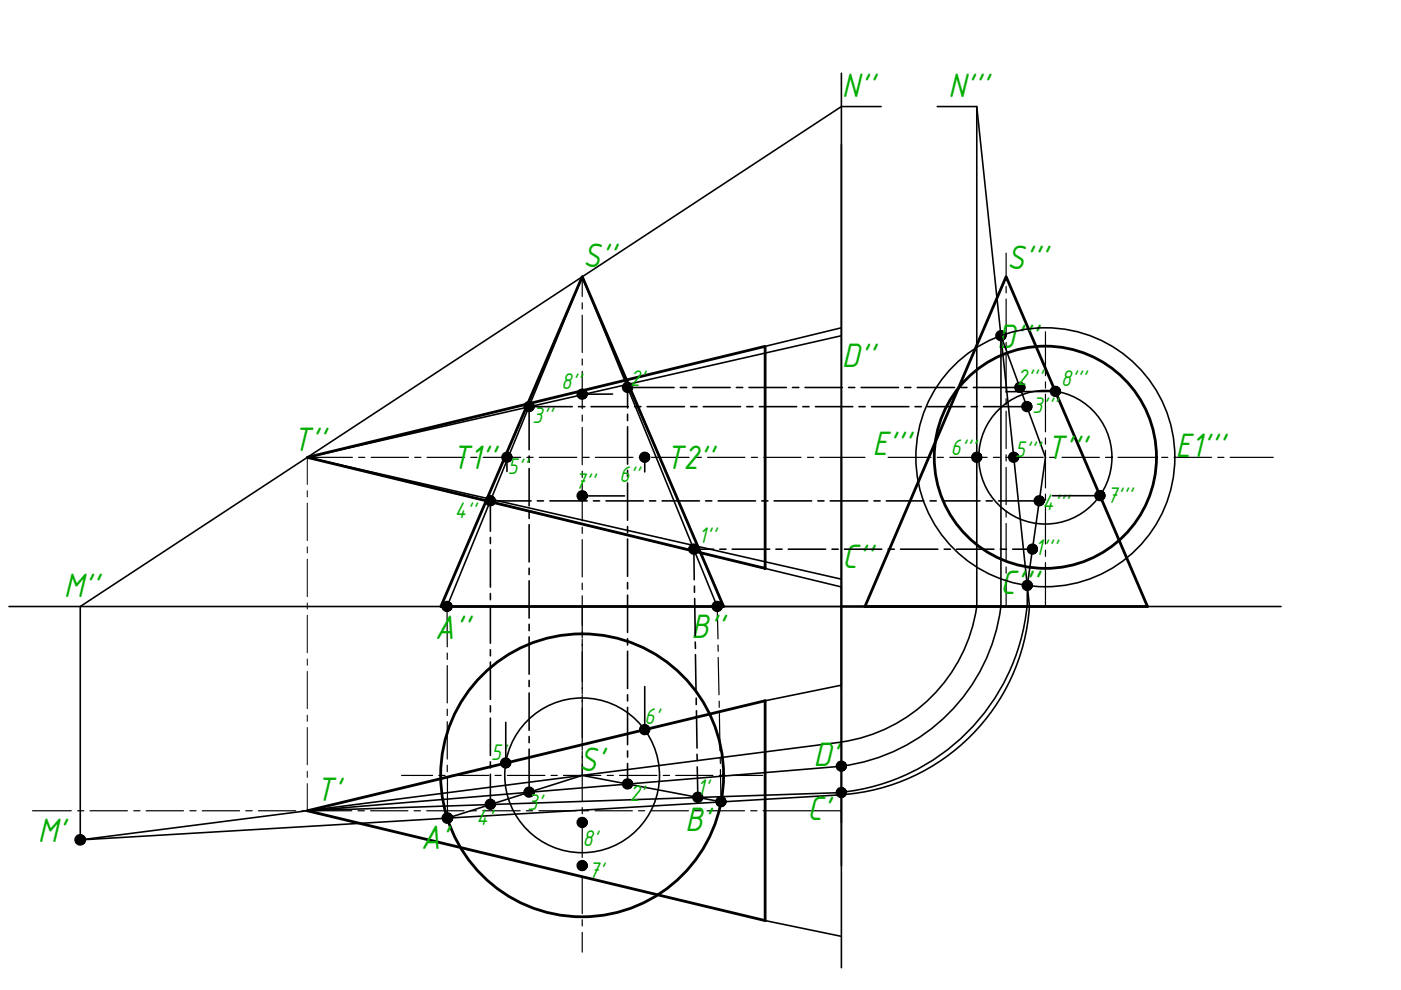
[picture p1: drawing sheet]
<svg xmlns="http://www.w3.org/2000/svg" width="297mm" height="210mm" viewBox="0 0 297 210" stroke-linecap="round" stroke-linejoin="round" font-family="sans-serif">
<!-- layer: 0 -->
<g fill="none" stroke="#000" stroke-width=".34">
<path d="M178.4 15.5v113.1h-176.5M178.4 30.6v174.6M186.8 22.6h-8.4l-161.4 106v49.5l161.4-20.8M198.7 22.6h8.4l11.2 106a42.9 42.9 0 0 1-39.9 39.9M207.1 22.6v106a33.9 33.9 0 0 1-28.8 28.7M123.4 58.7l28.7 69.9M178.4 71.2l-113.2 25.8 113.2 25.8M178.4 69.5l-16.2 3.9M65.2 97l113.2 27.4M94.8 128.6l28.6-69.9 30 69.9M178.4 128.6h93.2M217.7 128.6a44.1 44.1 0 0 1-39.4 39.4"/>
<path d="M217.8 128.6v-4.5l3.9-27.1-9.5-25.8v57.4a39.1 39.1 0 0 1-33.8 33.8M178.4 145.3l-16.2 3.3M152.9 170l-29.5-5.6-28.5 9.1M178.4 162.5l-113.2 9.4 113.2-3.9M178.4 168.5l-161.4 9.6M162.2 195.2l16.2 3.3"/>
<circle cx="221.6" cy="97" r="14.1"/>
<circle cx="221.6" cy="97" r="27.5"/>
<circle cx="123.4" cy="164.4" r="16.4"/>
</g>
<path d="M153.4 128.6h68.3M178.4 124.4v20.9" fill="none" stroke="#000" stroke-width=".3"/>
<g fill="none" stroke="#000" stroke-width=".59">
<path d="M123.4 58.7l30 69.9h-59.9zM213.3 58.7l30 69.9h-59.9zM65.2 97l97-23.6v47.1zM65.2 171.9l97-23.3v46.6z"/>
<circle cx="221.6" cy="96.9" r="23.6"/>
<circle cx="123.4" cy="164.4" r="30"/>
</g>
<g fill="none" stroke="#000" stroke-width=".25">
<path d="M123.4 58.7v4.2M213.3 53.7v5.7M123.4 64.2v1.3M123.4 66.8v7.9M123.4 76.1v1.3M123.4 78.7v7.9M213.3 60.7v1.4M213.3 63.4v7.9M213.3 72.6v1.4M213.3 75.3v7.9M221.7 70.3v9.4M65.2 97h9.5"/>
<path d="M76 97h1.3M78.7 97h7.9M87.9 97h1.3M90.6 97h7.9M99.8 97h1.3M102.4 97h8M111.7 97h1.3M114.3 97h8M123.4 88v1.3M123.4 90.6v7.9M123.4 99.9v1.3M123.6 97h1.3"/>
<path d="M126.2 97h8M135.5 97h1.3M138.1 97h8M147.4 97h1.3M150 97h7.9M159.3 97h1.3M161.9 97h7.9M171.2 97h1.3M173.8 97h9.6M188.3 97h9.1M198.7 97h1.3M201.4 97h7.9"/>
<path d="M210.6 97h1.3M213.3 97h7.9M213.3 84.5v1.3M213.3 87.2v7.9M213.3 96.4v1.3M213.3 99.1v7.9M221.7 81v1.3M221.7 83.6v8M221.7 92.9v1.3M221.7 95.5v7.9M222.5 97h1.3M225.2 97h7.9"/>
<path d="M234.4 97h1.3M237 97h8M246.3 97h1.3M248.9 97h8M258.2 97h1.3M260.8 97h9.2M123.4 102.5v7.9M123.4 111.8v1.3M123.4 114.4v7.9M213.3 108.3v1.3M213.3 111v7.9M221.7 104.8v1.3"/>
<path d="M221.7 107.4v7.9M221.7 116.7v1.3M221.7 119.3v9.3M94.8 128.6v8.5M94.8 138.5v1.3M123.4 123.6v1.4M123.4 126.3v9M123.4 135.5v11.7M152.1 128.6l.1 6.9M152.2 136.8l.1 1.3M152.3 139.4l.1 7.9M213.3 120.2v1.3"/>
<path d="M213.3 122.9v5.7M94.8 141.1v7.9M94.8 150.4v1.3M94.8 153v7.9M123.4 147.4v11.7M123.4 159.3v10.6M152.5 148.7v1.3M152.5 151.3l.2 7.9M6.9 171.9h8.2M16.5 171.9h1.3M19.1 171.9h7.9M28.4 171.9h1.3"/>
<path d="M31 171.9h7.9M40.3 171.9h1.3M42.9 171.9h7.9M52.1 171.9h1.4M54.8 171.9h7.9M64 171.9h1.4M66.7 171.9h7.9M75.9 171.9h1.4M78.6 171.9h7.9M85.1 164.4h6.6M87.8 171.9h1.4M90.5 171.9h7.9"/>
<path d="M93 164.4h1.4M94.8 162.2v1.4M94.9 164.9v8.6M95.7 164.4h7.9M99.7 171.9h1.3M102.4 171.9h7.9M104.9 164.4h1.4M107.6 164.4h7.9M111.6 171.9h1.3M114.3 171.9h7.9M116.8 164.4h1.4M119.5 164.4h7.9"/>
<path d="M123.4 171.2v1.3M123.4 173.9v7.9M123.5 171.9h1.3M126.2 171.9h7.9M128.7 164.4h1.3M131.4 164.4h7.9M135.4 171.9h1.3M138 171.9h8M140.6 164.4h1.3M143.3 164.4h7.9M147.3 171.9h1.3M149.9 171.9h8"/>
<path d="M152.5 164.4h1.3M152.7 160.6v1.3M152.7 163.2l.2 6.8M155.2 164.4h6.5M159.2 171.9h1.3M161.8 171.9h16.6M123.4 183.1v1.3M123.4 185.8v7.9M123.4 195v1.3M123.4 197.7v4.2"/>
</g>
<!-- layer: 0 -->
<path d="M178.4 128.6v17.5" fill="none" stroke="#000" stroke-width=".25"/>
<g fill="none" stroke="#000" stroke-width=".21">
<path d="M65.2 97v5.7M65.2 104v1.4M65.2 106.7v7.9M65.2 115.9v1.3M65.2 118.6v7.9M65.2 127.8v1.3M65.2 130.5v7.9M65.2 139.7v1.3M65.2 142.4v7.9M65.2 151.6v1.3M65.2 154.2v8M65.2 163.5v1.3"/>
<path d="M65.2 166.1v5.8"/>
</g>
<!-- layer: 0 -->
<circle cx="17" cy="178.1" r=".17" fill="#000"/>
<g fill="none" stroke="#000" stroke-width="2.1">
<circle cx="212.2" cy="71.2" r=".15"/>
<circle cx="107.5" cy="97" r=".15"/>
<circle cx="112.2" cy="86.2" r=".15"/>
<circle cx="123.4" cy="83.6" r=".15"/>
<circle cx="133" cy="82.1" r=".15"/>
<circle cx="136.7" cy="97" r=".15"/>
<circle cx="207.1" cy="97" r=".15"/>
<circle cx="214.9" cy="97" r=".15"/>
<circle cx="216.2" cy="82.1" r=".15"/>
<circle cx="217.7" cy="86.2" r=".15"/>
<circle cx="223.8" cy="83" r=".15"/>
<circle cx="103.9" cy="106.2" r=".15"/>
<circle cx="123.4" cy="105.1" r=".15"/>
<circle cx="147.1" cy="116.4" r=".15"/>
<circle cx="218.9" cy="116.4" r=".15"/>
<circle cx="220.3" cy="106.2" r=".15"/>
<circle cx="233.2" cy="105.1" r=".15"/>
<circle cx="94.8" cy="128.6" r=".15"/>
<circle cx="152" cy="128.6" r=".15"/>
<circle cx="217.8" cy="124.1" r=".15"/>
<circle cx="136.7" cy="154.7" r=".15"/>
<circle cx="17" cy="178.1" r=".19"/>
<circle cx="94.8" cy="173.4" r=".19"/>
<circle cx="103.9" cy="170.5" r=".15"/>
<circle cx="107.2" cy="161.8" r=".15"/>
<circle cx="112.2" cy="167.9" r=".15"/>
<circle cx="123.4" cy="174.4" r=".15"/>
<circle cx="133" cy="166.2" r=".15"/>
<circle cx="147.9" cy="169" r=".15"/>
<circle cx="152.8" cy="170" r=".15"/>
<circle cx="178.4" cy="162.4" r=".15"/>
<circle cx="178.4" cy="168" r=".15"/>
<circle cx="123.4" cy="183.5" r=".15"/>
</g>
<g fill="none" stroke="#000" stroke-width=".34">
<path d="M107.5 97v3M112.2 96.7v1.3M112.2 99.3v8M121.3 86.2h-9.1v9.2M122.6 86.2h1.4M125.3 86.2h7.9M129.9 83.6h-6.5M133.1 87.8v1.4M133.1 90.5v7.9M133.1 99.7v1.4M134.5 86.2h1.4M136.7 97v3.1"/>
<path d="M137.2 86.2h7.9M142.9 82.2h-9.8v4.3M144.2 82.2h1.4M146.4 86.2h1.4M146.9 82.2h7.9M149.1 86.2h7.9M156.1 82.2h1.4M158.3 86.2h1.3M158.8 82.2h7.9M161 86.2h7.9M168 82.2h1.4M170.2 86.2h1.3"/>
<path d="M170.7 82.2h7.9M172.9 86.2h7.9M179.9 82.2h1.3M182.1 86.2h1.3M182.6 82.2h7.9M184.8 86.2h7.9M191.8 82.2h1.3M194 86.2h1.3M194.5 82.2h7.9M196.7 86.2h7.9M203.7 82.2h1.3M205.9 86.2h1.3"/>
<path d="M206.4 82.2h9.8M208.5 86.2h9.2M223.8 83h-10.5M104 113.9v1.4M104 116.6v7.9M112.2 108.6v1.3M112.2 111.2v8M112.6 106.2h-8.6v6.4M113.9 106.2h1.3M116.6 106.2h7.9M123.4 105.1h9M125.8 106.2h1.3"/>
<path d="M128.5 106.2h7.9M133.1 102.4v7.9M133.1 111.6v1.4M133.1 114.3v7.9M137.7 106.2h1.3M140.4 106.2h7.9M149.6 106.2h1.3M151.3 116.4h-4.2l.1 6.5M152.3 106.2h7.9M152.6 116.4h1.3M155.2 116.4h8M161.5 106.2h1.3"/>
<path d="M164.1 106.2h8M164.5 116.4h1.3M167.1 116.4h7.9M173.4 106.2h1.3M176 106.2h8M176.4 116.4h1.3M179 116.4h7.9M185.3 106.2h1.3M187.9 106.2h8M188.3 116.4h1.3M190.9 116.4h7.9M197.2 106.2h1.3"/>
<path d="M199.8 106.2h8M200.2 116.4h1.3M202.8 116.4h7.9M209.1 106.2h1.3M211.7 106.2h8.6M212.1 116.4h1.3M214.7 116.4h4.2M223.1 105.1h10.1M104 125.8v1.4M104 128.5v7.9M104 137.7v1.4M112.2 120.5v1.3"/>
<path d="M112.2 123.1v7.9M112.2 132.4v1.3M112.2 135v7.9M133.1 123.5v1.4M133.1 126.2v7.9M133.1 135.4v1.4M133.1 138.1v7.9M147.2 124.3v1.3M147.3 126.9l.1 7.9M147.4 136.1v1.4M147.4 138.8l.2 7.9M104 140.4v7.9"/>
<path d="M104 149.6v1.3M104 152.3v7.9M107.2 153.1v8.7M112.2 144.3v1.3M112.2 146.9v7.9M112.2 156.2v1.3M112.2 158.8v9.2M133.1 147.3v1.3M133.1 150v7.9M133.1 159.2v1.3M136.7 145.6v9.1M147.6 148v1.4"/>
<path d="M147.7 150.7l.1 7.9M147.8 159.9v1.4M104 161.5v1.3M104 164.2v6.3M133.1 161.9v4.3M147.8 162.6l.2 6.5"/>
</g>
<g font-size="7.7" fill="#00ad00">
<text x="178.5" y="20.5">N''</text>
<text x="201" y="20.5">N'''</text>
<text x="123.6" y="56.6">S''</text>
<text x="213.5" y="57">S'''</text>
<text x="178.5" y="77.9">D''</text>
<text x="211.4" y="73.8">D'''</text>
<text x="62.1" y="95.6">T''</text>
<text x="95.8" y="99.4">T1''</text>
<text x="141.1" y="99.4">T2''</text>
<text x="185" y="96.5">E'''</text>
<text x="221.9" y="97.4">T'''</text>
<text x="249.3" y="96.8">E1'''</text>
<text x="178.6" y="120.5">C''</text>
<text x="212" y="125.9">C'''</text>
<text x="13.5" y="126.6">M''</text>
<text x="92.2" y="135.4">A''</text>
<text x="146.6" y="135.2">B''</text>
<text x="122.8" y="163.6">S'</text>
<text x="172.5" y="162.5">D'</text>
<text x="66.9" y="169.8">T'</text>
<text x="171.1" y="173.8">C'</text>
<text x="8" y="178.5">M'</text>
<text x="89.2" y="179.9">A'</text>
<text x="145.2" y="176.1">B'</text>
</g>
<g font-size="5.2" fill="#00ad00">
<text x="119" y="82.6">8''</text>
<text x="133.5" y="81.8">2'</text>
<text x="215.6" y="81.6">2''' 8'''</text>
<text x="112.8" y="89.8">3''</text>
<text x="218.8" y="87.5">3'''</text>
<text x="107.6" y="100.5">5''</text>
<text x="201.5" y="96.5">6'''</text>
<text x="215.2" y="97">5'''</text>
<text x="121.9" y="103.6">7''</text>
<text x="131.3" y="102.1">6''</text>
<text x="234.7" y="106.7">7'''</text>
<text x="96.4" y="109.8">4''</text>
<text x="220.9" y="108.2">4'''</text>
<text x="148.1" y="115.2">1''</text>
<text x="219.4" y="117.7">1'''</text>
<text x="136.6" y="153.4">6'</text>
<text x="104.1" y="161.2">5'</text>
<text x="111.8" y="171.7">3'</text>
<text x="133.4" y="169.8">2'</text>
<text x="147.7" y="168.6">1'</text>
<text x="101" y="174.8">4'</text>
<text x="123.5" y="179.4">8'</text>
<text x="124.8" y="186.2">7'</text>
</g>
</svg>
